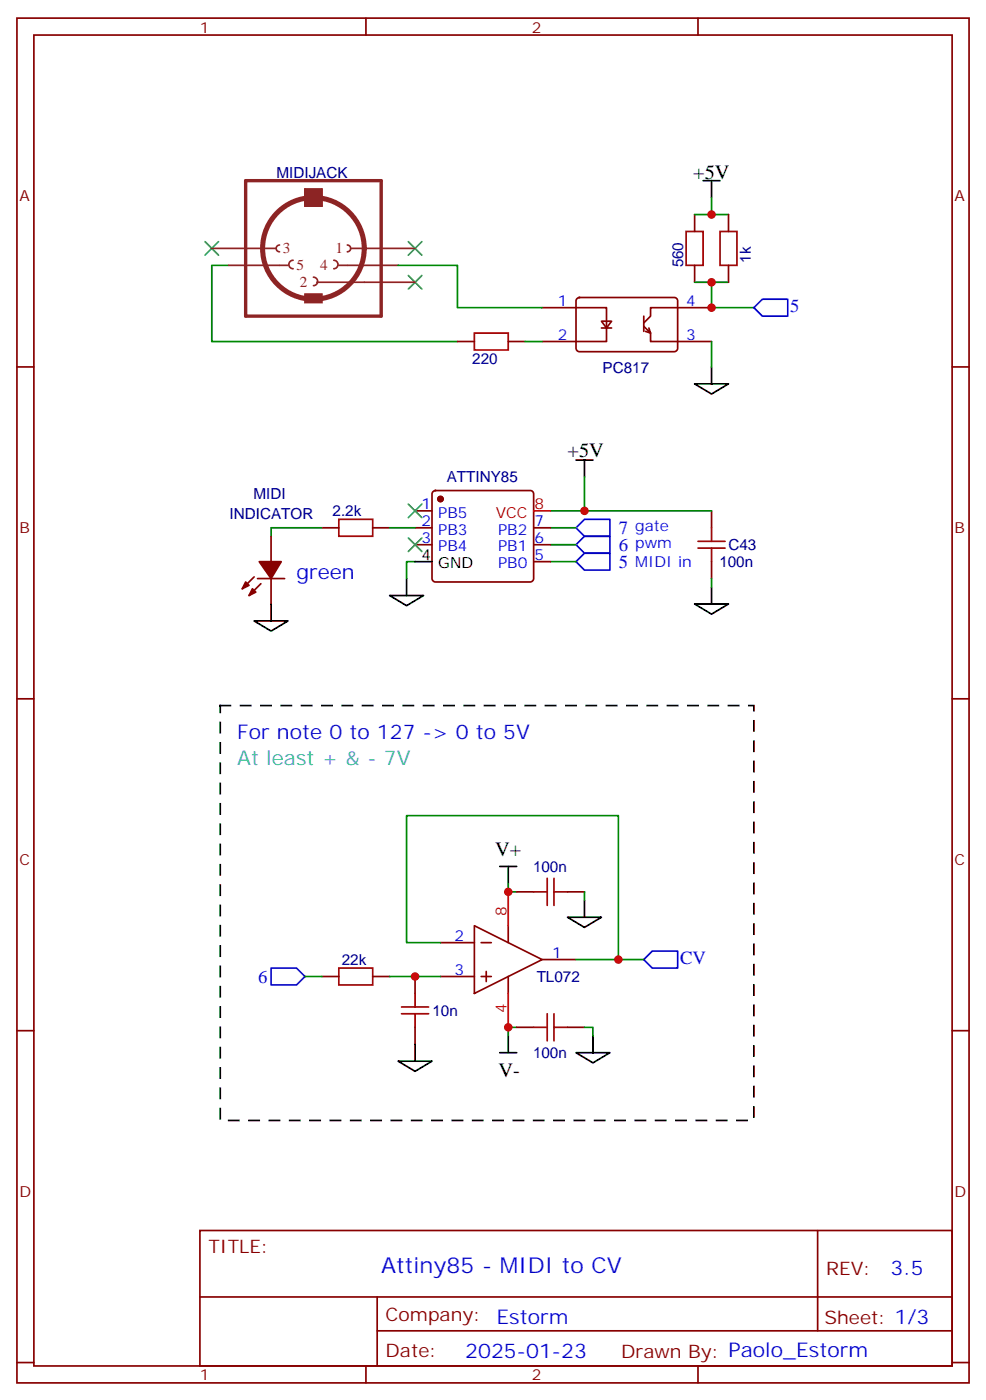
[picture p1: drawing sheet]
<svg xmlns="http://www.w3.org/2000/svg" width="205mm" height="292mm" viewBox="0 0 205 292" stroke-linecap="round" stroke-linejoin="round" font-family="sans-serif">
<g fill="none" stroke="#870000" stroke-width=".35">
<path d="M3.5 3.8h198.3v284.3h-198.3zM7.1 7.3h191.2v277.3h-191.2zM76.2 3.8v3.5M145.3 3.8v3.5M144.6 44.7v3.5M144.6 55.3v3.5M151.7 44.7v3.5M151.7 55.3v3.5M3.5 76.4h3.6M95.2 71.2h3.6M105.8 71.2h3.6M112.9 64.1h13.4v7.1h-13.4"/>
<path d="M120.2 62.2l.4-.2h19.8a.71 .71 0 0 1 .7 .7v9.9a.76 .76 0 0 1-.7 .7h-19.8a.76 .76 0 0 1-.7-.7v-9.9zM125.2 66.9h2.2l-1.1 1.4zM125.2 68.3h2.2M134.1 68l1.4 1.4-.4-1.1M134.1 65.9v3.1M134.4 69l1.1 .4v1.8h12.7M148.2 64.1h-12.7v1.8l-1.4 1.4M198.3 76.4h3.5M56.4 111.7v5.3M67 110h3.6M77.6 110h3.5M86.4 106.4h3.6"/>
<path d="M86.4 110h3.6M86.4 113.5h3.6M90.2 102.4l.5-.2h19.7a.71 .71 0 0 1 .7 .7v17.6a.76 .76 0 0 1-.7 .7h-19.7a.76 .76 0 0 1-.7-.7v-17.6zM111.1 110h3.6M111.1 113.5h3.6M111.1 117h3.6M148.2 106.4v3.6M148.2 117v3.5M52.9 120.2l-2.5 2.5M53.6 120.5h5.7M54.3 121.6l-2.4 2.5M56.4 120.5v5.3"/>
<path d="M3.5 145.6h3.6M198.3 145.6h3.5M91.7 196.4h7.1M98.8 192.9l14.1 7-14.1 7.1zM100.2 196.4h2.1M105.8 192.9v3.5M107.6 185.8h3.5M112.9 199.9h7M118.2 185.8h3.5M3.5 214.7h3.6M67 203.4h3.6M77.6 203.4h3.5"/>
<path d="M86.4 203.4v3.6M86.4 214v3.6M91.7 203.4h7.1M100.2 203.4h2.1M101.2 202.4v2.1M105.8 203.4v3.6M107.6 214h3.5M118.2 214h3.5M198.3 214.7h3.5M41.6 256.4h156.7v28.2h-156.7zM170.3 256.4v20.9M41.7 270.2h156.4"/>
<path d="M78.5 277.3h119.6M78.5 270.2v14.1M3.5 283.9h3.6M76.2 284.6v3.5M145.3 284.6v3.5M198.3 283.9h3.5"/>
</g>
<g fill="none" stroke="#000" stroke-width=".35">
<path d="M146.4 37.6h3.5M148.2 37.6v3.6M144.6 80h7.1l-3.5 2.1zM148.2 76.4v3.6M119.9 95.8h3.6M121.7 95.8v3.6M86.4 117h3.6M52.9 129.4h7.1l-3.6 2.1zM56.4 125.8v3.6M81.1 124.1h7.1l-3.5 2.1zM84.7 120.5v3.6M144.6 125.8h7.1l-3.5 2.2z"/>
<path d="M148.2 122.3v3.5M104.1 180.5h3.5M105.8 180.5v3.5M118.2 191.1h7l-3.5 2.1zM121.7 187.6v3.5M86.4 217.6v3.5M104.1 219.3h3.5M105.8 215.8v3.5M119.9 219.3h7.1l-3.5 2.1zM123.5 215.8v3.5M82.9 221.1h7.1l-3.6 2.1z"/>
</g>
<g fill="none" stroke="#008700" stroke-width=".35">
<path d="M47.6 55.3h-3.5v15.9h51.1M82.9 55.3h12.3v8.8h17.7M144.6 44.7h3.6M144.6 58.8h3.6M148.2 41.2v3.5h3.5M151.7 58.8h-3.5v5.3h8.8M109.4 71.2h3.5M148.2 71.2v5.2M121.7 99.4v7h-7M67 110h-10.6v1.7M81.1 110h5.3M86.4 117h-1.7v3.5"/>
<path d="M114.7 117h5.2M114.7 113.5h5.2M114.7 110h5.2M121.7 106.4h26.5M148.2 120.5v1.8M91.7 196.4h-7v-26.5h44.1v30h-8.9M105.8 184v1.8h1.8M121.7 185.8v1.8M128.8 199.9h5.3M63.5 203.4h3.5M81.1 203.4h10.6M107.6 214h-1.8v1.8"/>
<path d="M121.7 214h1.8v1.8"/>
</g>
<g fill="none" stroke="#a10000" stroke-width=".35">
<path d="M142.9 48.2h3.5v7.1h-3.5zM149.9 48.2h3.6v7.1h-3.6zM98.8 69.4h7v3.5h-7zM70.6 108.2h7v3.5h-7zM145.3 112.8h5.7M145.3 114.2h5.7M148.2 110v2.8M148.2 114.2v2.8M111.1 185.8h2.8M113.9 183v5.6M115.4 185.8h2.8M115.4 183v5.6"/>
<path d="M70.6 201.7h7v3.5h-7zM83.6 209.8h5.7M83.6 211.2h5.7M86.4 207v2.8M86.4 211.2v2.8M111.1 214h2.8M113.9 211.2v5.7M115.4 211.2v5.7M115.4 214h2.8"/>
</g>
<path d="M158.7 62.3h5.3v3.6h-5.3l-1.7-1.8zM119.9 117l1.8-1.7h5.3v3.5h-5.3zM119.9 113.5l1.8-1.8h5.3v3.6h-5.3zM119.9 110l1.8-1.8h5.3v3.5h-5.3zM134.1 199.9l1.7-1.7h5.3v3.5h-5.3zM56.4 201.7h5.3l1.8 1.7-1.8 1.8h-5.3z" fill="none" stroke="#00f" stroke-width=".35"/>
<path d="M111.1 106.4h3.6M105.8 185.8v7.1M105.8 207v7" fill="none" stroke="#f00" stroke-width=".35"/>
<g fill="#870000" stroke="#870000" stroke-width=".35">
<path d="M52.6 122.7l.7 .7-1.4 .7z"/>
<path d="M51.2 121.2l.7 .8-1.5 .7z"/>
<path d="M54 117h4.6l-2.2 3.5z"/>
<circle cx="91.7" cy="104" r=".53"/>
</g>
<path d="M42.7 50.3l2.8 2.9M45.5 50.3l-2.8 2.9M85 50.3l2.8 2.9M85 57.4l2.8 2.8M87.8 50.3l-2.8 2.9M87.8 57.4l-2.8 2.8M85 105l2.8 2.8M85 112.1l2.8 2.8M87.8 105l-2.8 2.8M87.8 112.1l-2.8 2.8" fill="none" stroke="#3c3" stroke-width=".35"/>
<path d="M63.5 39.4h3.5v3.5h-3.5zM44.1 51.8h13.4M47.6 55.3h12.4M58.2 51a.71 .71 0 0 0-.7 .8 .71 .71 0 0 0 .7 .7M61 54.2a.88 .88 0 0 0-.9 .9 .88 .88 0 0 0 .9 .9M65.3 57.7a.88 .88 0 0 1 .8 .9 .88 .88 0 0 1-.8 .9M66 58.8h20.4M69.5 54.2a.88 .88 0 0 1 .9 .9 .88 .88 0 0 1-.9 .9M70.6 55.3h12.3M72.3 51a.71 .71 0 0 1 .7 .8 .71 .71 0 0 1-.7 .7M73 51.8h13.4" fill="none" stroke="#8c2424" stroke-width=".35"/>
<path d="M51.2 37.6h28.2v28.3h-28.2z" fill="none" stroke="#8c2424" stroke-width=".71"/>
<circle cx="65.3" cy="51.8" r="10.6" fill="none" stroke="#8c2424" stroke-width="1.1"/>
<g fill="#8c2424" stroke="#8c2424" stroke-width=".35">
<path d="M63.5 39.4h3.5v3.5h-3.5z"/>
<path d="M63.5 61.3h3.5v1.7h-3.5z"/>
</g>
<path d="M45.9 147h111.1v86.4h-111.1z" fill="none" stroke="#000" stroke-width=".35" stroke-dasharray="2.1 2.1"/>
<g fill="#c00">
<circle cx="121.7" cy="106.4" r=".88"/>
<circle cx="148.2" cy="64.1" r=".88"/>
<circle cx="86.4" cy="203.4" r=".88"/>
<circle cx="105.8" cy="185.8" r=".88"/>
<circle cx="105.8" cy="214" r=".88"/>
<circle cx="128.8" cy="199.9" r=".88"/>
<circle cx="148.2" cy="44.7" r=".88"/>
<circle cx="148.2" cy="58.8" r=".88"/>
</g>
<text font-size="4.6" fill="#00f" x="79.4" y="265.2">Attiny85 - MIDI to CV</text>
<g font-size="4.2">
<text x="144.4" y="37.3">+5V</text>
<text x="118.2" y="95.1">+5V</text>
<text x="103.1" y="178.4">V+</text>
<text x="103.8" y="224.3">V-</text>
</g>
<g font-size="4.2" fill="#00f">
<text x="61.7" y="120.5">green</text>
<text x="49.4" y="154.1">For note 0 to 127 -&gt; 0 to 5V</text>
<text x="185.4" y="265.6">3.5</text>
<text x="103.4" y="275.8">Estorm</text>
<text x="96.9" y="283">2025-01-23</text>
</g>
<text font-size="4.2" fill="#0cf" x="49.4" y="159.3">At least + &amp; - 7V</text>
<g font-size="3.9" fill="#00f">
<text x="164.6" y="64.9">5</text>
<text x="128.9" y="111.3">7</text>
<text x="128.9" y="118.3">5</text>
<text x="128.9" y="114.8">6</text>
<text x="141.6" y="200.7">CV</text>
<text x="53.7" y="204.7">6</text>
</g>
<g font-size="3.9" fill="#800">
<text x="43.4" y="260.9">TITLE:</text>
<text x="172" y="265.6">REV:</text>
<text x="80.3" y="275.1">Company:</text>
<text x="171.7" y="275.8">Sheet: 1/3</text>
<text x="80.3" y="282.8">Date:</text>
<text x="129.3" y="282.9">Drawn By: Paolo_Estorm</text>
</g>
<g font-size="3.2" fill="#800">
<text x="41.6" y="6.8">1</text>
<text x="110.8" y="6.8">2</text>
<text x="4.1" y="41.9">A</text>
<text x="198.8" y="41.9">A</text>
<text x="4.1" y="111">B</text>
<text x="198.8" y="111">B</text>
<text x="4.1" y="180.2">C</text>
<text x="198.8" y="180.2">C</text>
<text x="4.1" y="249.3">D</text>
<text x="198.8" y="249.3">D</text>
<text x="41.6" y="287.6">1</text>
<text x="110.8" y="287.6">2</text>
</g>
<g font-size="3.2" fill="#000080">
<text x="57.6" y="37">MIDIJACK</text>
<text x="142.2" y="55.7" transform="rotate(-90 142.2 55.7)">560</text>
<text x="156.4" y="54.7" transform="rotate(-90 156.4 54.7)">1k</text>
<text x="98.3" y="75.8">220</text>
<text x="125.5" y="77.6">PC817</text>
<text x="93" y="100.5">ATTINY85</text>
<text x="52.8" y="104">MIDI</text>
<text x="69.3" y="107.6">2.2k</text>
<text x="47.8" y="108.2">INDICATOR</text>
<text x="149.8" y="118.1">100n</text>
<text x="151.7" y="114.6">C43</text>
<text x="111" y="181.6">100n</text>
<text x="71.2" y="201">22k</text>
<text x="111.8" y="204.6">TL072</text>
<text x="90" y="211.6">10n</text>
<text x="111" y="220.5">100n</text>
</g>
<g font-size="3.2" fill="#8d2323">
<text x="58.9" y="52.8">3</text>
<text x="69.8" y="52.8">1</text>
<text x="61.7" y="56.3">5</text>
<text x="62.4" y="59.9">2</text>
<text x="66.7" y="56.3">4</text>
</g>
<g font-size="3.2" fill="#00f">
<text x="116.2" y="63.7">1</text>
<text x="142.9" y="63.7">4</text>
<text x="116.2" y="70.8">2</text>
<text x="142.9" y="70.8">3</text>
<text x="87.8" y="106.1">1</text>
<text x="91.3" y="107.8">PB5</text>
<text x="87.8" y="109.6">2</text>
<text x="87.8" y="113.1">3</text>
<text x="91.3" y="111.4">PB3</text>
<text x="103.7" y="111.4">PB2</text>
<text x="111.3" y="113.1">6</text>
<text x="111.3" y="109.6">7</text>
<text x="132.3" y="110.7">gate</text>
<text x="91.3" y="114.9">PB4</text>
<text x="103.7" y="118.4">PB0</text>
<text x="103.7" y="114.9">PB1</text>
<text x="111.3" y="116.7">5</text>
<text x="132.3" y="114.2">pwm</text>
<text x="132.3" y="118.1">MIDI in</text>
<text x="94.6" y="196">2</text>
<text x="94.6" y="203.1">3</text>
<text x="115" y="199.6">1</text>
</g>
<g font-size="3.2" fill="#f00">
<text x="103.2" y="107.8">VCC</text>
<text x="111.3" y="106.1">8</text>
<text x="105.5" y="190.7" transform="rotate(-90 105.5 190.7)">8</text>
<text x="105.5" y="211.1" transform="rotate(-90 105.5 211.1)">4</text>
</g>
<g font-size="3.2">
<text x="87.8" y="116.7">4</text>
<text x="91.3" y="118.4">GND</text>
</g>
</svg>
